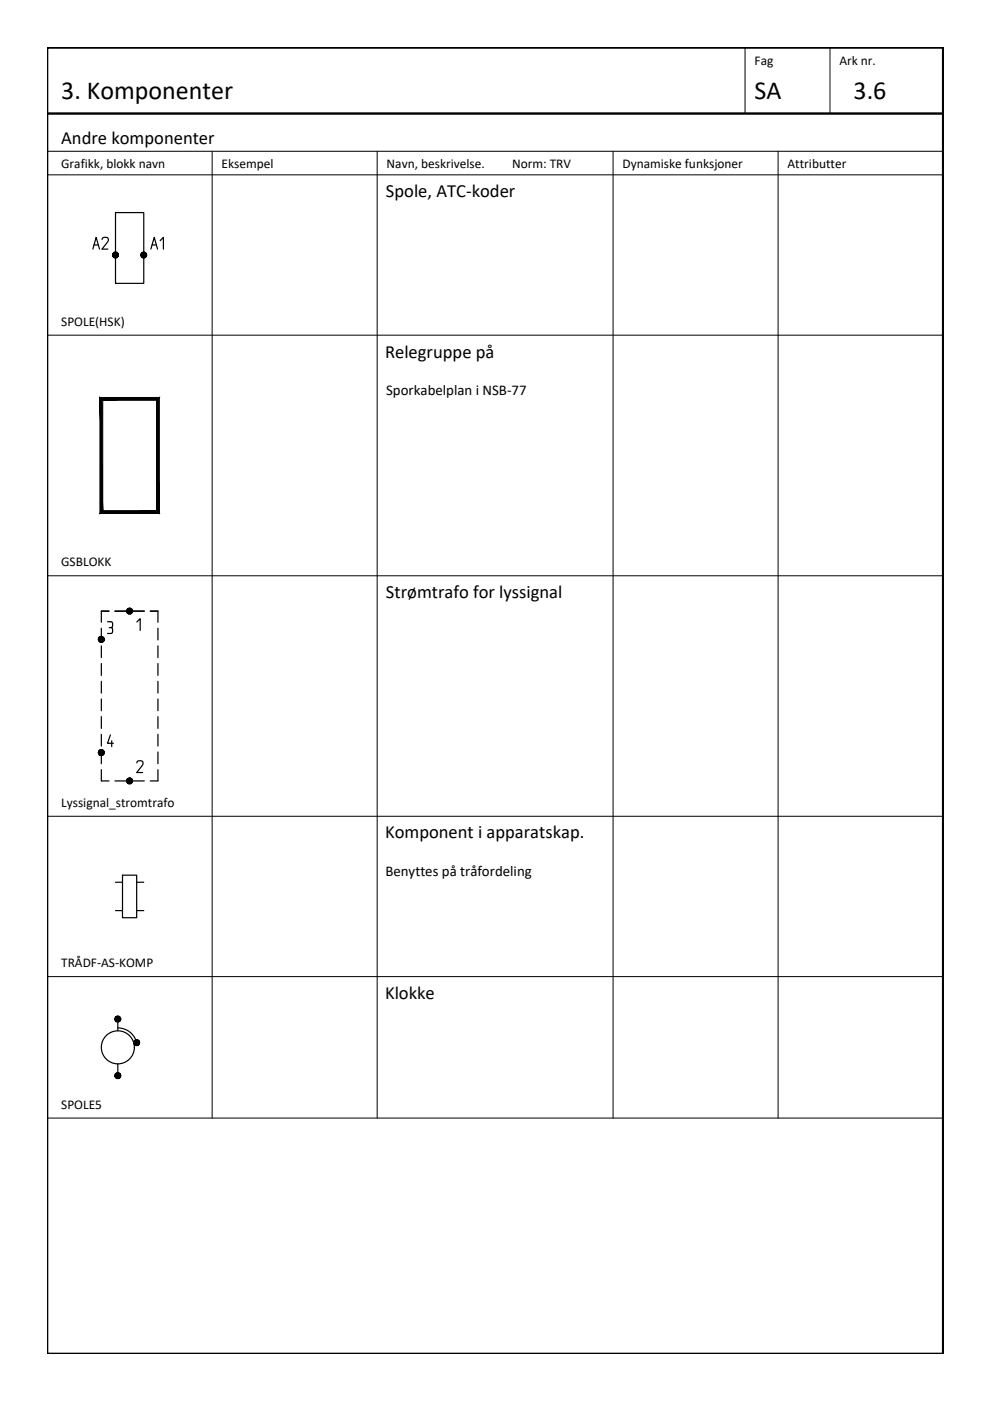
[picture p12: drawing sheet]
<svg xmlns="http://www.w3.org/2000/svg" width="210mm" height="297mm" viewBox="0 0 210 297" stroke-linecap="round" stroke-linejoin="round" font-family="sans-serif">
<!-- layer: RAMME SYMBOLER -->
<g fill="none" stroke="#000" stroke-width=".21">
<path d="M158 10.1v14M176 10.1v14M10 32.1h189.9M10 37.1h189.9M45 32.1v205M80 32.1v205M130 32.1v205M165 32.1v205M10 71.1h189.9M10 122.1h189.9M10 173.1h189.9M10 207.1h189.9"/>
<path d="M10 237.1h189.9"/>
</g>
<!-- layer: Sig-komponenter -->
<path d="M21.2 84.3v24.6l.6-.6zM21.2 84.3l.6 .6v23.4zM21.2 84.3l.6 .6 12-.6zM21.8 84.9l12-.6-.6 .6zM33.8 84.3l-.6 .6 .6 24zM33.2 84.9l.6 24-.6-.6zM21.2 108.9h12.6l-.6-.6zM21.2 108.9l.6-.6h11.4z" fill="#000" stroke="#000" stroke-width=".21"/>
<!-- layer: KOMPONENTER -->
<g fill="none" stroke="#000" stroke-width=".25">
<path d="M24.5 45.1h6v15h-6zM21.5 133.2v2.5M21.5 136.9v2.5M23.1 129.6h-1.6v2.3M24.4 129.6h2.5M28.1 129.6h2.5M31.9 129.6h1.6v2.3M33.5 133.2v2.5M33.5 136.9v2.5M21.5 140.7v2.5M21.5 144.4v2.5M21.5 148.2v2.5"/>
<path d="M21.5 151.9v2.5M21.5 155.7v2.5M21.5 159.4v2.5M33.5 140.7v2.5M33.5 144.4v2.5M33.5 148.2v2.5M33.5 151.9v2.5M33.5 155.7v2.5M33.5 159.4v2.5M21.5 163.2v2.4h1.6M24.4 165.6h2.5M28.1 165.6h2.5"/>
<path d="M33.5 163.2v2.4h-1.6M24.5 193.1h1.5M24.5 187.1h1.5M26 185.6h3v9h-3zM29 193.1h1.5M29 187.1h1.5M25 216.1v2.5M25 217.9a4.1 4.1 0 0 1 4 3.2M25 225.6v2.5"/>
<circle cx="25" cy="222.1" r="3.5"/>
</g>
<g fill="#000" stroke="#000" stroke-width=".21">
<path d="M20.9 135.4l-.1 .2h.7zM20.8 135.6h.7l-.6 .1zM20.9 135.7l.1 .2 .5-.3z"/>
<path d="M21 135.9l.1 .2 .4-.5zM21.5 135.6l-.2 .6-.2-.1zM21.5 135.6l-.2 .6h.2z"/>
<path d="M21.1 135.1l.4 .5-.2-.6zM21.1 135.1l.4 .5-.5-.4zM21 135.2l-.1 .2 .6 .2z"/>
<path d="M21.5 135.6v.6h.2zM21.5 135.6l.3 .5-.1 .1zM21.5 135.6l.3 .5 .2-.2z"/>
<path d="M21.7 135l-.2 .6 .3-.5zM21.5 134.9l.2 .1-.2 .6zM21.3 135l.2 .6v-.7z"/>
<path d="M21.5 135.6l.5 .3 .1-.2zM21.5 135.6h.6v.1z"/>
<path d="M21.5 135.6h.6v-.2zM21.5 135.6l.5-.4 .1 .2zM21.8 135.1l-.3 .5 .5-.4z"/>
<path d="M26.9 129.4v.2h.6zM26.9 129.6h.6l-.6 .2zM26.9 129.8l.1 .1 .5-.3z"/>
<path d="M27 129.9l.1 .2 .4-.5zM27.5 129.6l-.2 .6-.2-.1zM27.5 129.6l-.2 .6h.2z"/>
<path d="M27.1 129.1l.4 .5-.2-.6zM27.1 129.1l.4 .5-.5-.4zM27 129.2l-.1 .2 .6 .2z"/>
<path d="M27.5 129.6v.6h.2zM27.5 129.6l.4 .5-.2 .1zM27.5 129.6l.4 .5 .1-.2z"/>
<path d="M27.7 129l-.2 .6 .4-.5zM27.5 128.9l.2 .1-.2 .6zM27.3 129l.2 .6v-.7z"/>
<path d="M27.5 129.6l.5 .3 .1-.1zM27.5 129.6h.6v.2z"/>
<path d="M27.5 129.6h.6v-.2zM27.5 129.6l.5-.4 .1 .2zM27.9 129.1l-.4 .5 .5-.4z"/>
<path d="M20.9 159.4l-.1 .2h.7zM20.8 159.6h.7l-.6 .2zM20.9 159.8l.1 .1 .5-.3z"/>
<path d="M21 159.9l.1 .2 .4-.5zM21.5 159.6l-.2 .6-.2-.1zM21.5 159.6l-.2 .6h.2z"/>
<path d="M21.1 159.1l.4 .5-.2-.6zM21.1 159.1l.4 .5-.5-.4zM21 159.2l-.1 .2 .6 .2z"/>
<path d="M21.7 159l-.2 .6 .3-.5zM21.5 158.9l.2 .1-.2 .6zM21.3 159l.2 .6v-.7z"/>
<path d="M21.5 159.6l.5 .3 .1-.1zM21.5 159.6h.6v.2z"/>
<path d="M21.5 159.6h.6v-.2zM21.5 159.6l.5-.4 .1 .2zM21.8 159.1l-.3 .5 .5-.4z"/>
<path d="M21.5 159.6v.6h.2zM21.5 159.6l.3 .5-.1 .1zM21.5 159.6l.3 .5 .2-.2z"/>
<path d="M26.9 165.4v.2h.6zM26.9 165.6h.6l-.6 .2zM26.9 165.8l.1 .1 .5-.3z"/>
<path d="M27 165.9l.1 .2 .4-.5zM27.5 165.6l-.2 .6-.2-.1zM27.5 165.6l-.2 .6h.2z"/>
<path d="M27.1 165.1l.4 .5-.2-.6zM27 165.2l.1-.1 .4 .5zM27 165.2l-.1 .2 .6 .2z"/>
<path d="M27.5 165.6v.6h.2zM27.5 165.6l.4 .5-.2 .1zM27.5 165.6l.4 .5 .1-.2z"/>
<path d="M27.7 165l-.2 .6 .4-.5zM27.5 164.9l.2 .1-.2 .6zM27.3 165l.2 .6v-.7z"/>
<path d="M27.5 165.6l.5 .3 .1-.1zM27.5 165.6h.6v.2z"/>
<path d="M27.5 165.6h.6v-.2zM27.5 165.6l.5-.4 .1 .2zM27.9 165.1l-.4 .5 .5-.4z"/>
<path d="M24.4 215.9v.2h.6zM24.4 216.1h.6l-.6 .1zM24.4 216.2l.1 .2 .5-.3z"/>
<path d="M24.5 216.4l.1 .2 .4-.5zM25 216.1l-.2 .5h-.2zM25 216.1l-.2 .5 .2 .1z"/>
<path d="M24.6 215.5l.4 .6-.2-.6zM24.6 215.5l.4 .6-.5-.4zM24.5 215.7l-.1 .2 .6 .2z"/>
<path d="M25 216.1v.6l.2-.1zM25 216.1l.3 .5h-.1zM25 216.1l.3 .5 .2-.2z"/>
<path d="M25.2 215.5l-.2 .6 .3-.6zM25 215.4l.2 .1-.2 .6zM24.8 215.5l.2 .6v-.7z"/>
<path d="M25 216.1l.5 .3 .1-.2zM25 216.1h.6v.1z"/>
<path d="M25 216.1h.6v-.2zM25 216.1l.5-.4 .1 .2zM25.3 215.5l-.3 .6 .5-.4z"/>
<path d="M24.4 227.9v.2h.6zM24.4 228.1h.6l-.6 .1zM24.4 228.2l.1 .2 .5-.3z"/>
<path d="M24.5 228.4l.1 .2 .4-.5zM25 228.1l-.2 .5h-.2zM25 228.1l-.2 .5 .2 .1z"/>
<path d="M24.6 227.5l.4 .6-.2-.6zM24.6 227.5l.4 .6-.5-.4zM24.5 227.7l-.1 .2 .6 .2z"/>
<path d="M25 228.1v.6l.2-.1zM25 228.1l.3 .5h-.1zM25 228.1l.3 .5 .2-.2z"/>
<path d="M25.2 227.5l-.2 .6 .3-.6zM25 227.4l.2 .1-.2 .6zM24.8 227.5l.2 .6v-.7z"/>
<path d="M25 228.1l.5 .3 .1-.2zM25 228.1h.6v.1z"/>
<path d="M25 228.1h.6v-.2zM25 228.1l.5-.4 .1 .2zM25.3 227.5l-.3 .6 .5-.4z"/>
<path d="M28.4 220.9v.2h.6zM28.4 221.1h.6l-.6 .2zM28.4 221.3l.1 .1 .5-.3z"/>
<path d="M28.5 221.4l.1 .2 .4-.5zM29 221.1l-.2 .6-.2-.1zM29 221.1l-.2 .6h.2z"/>
<path d="M28.6 220.6l.4 .5-.2-.6zM28.5 220.7l.1-.1 .4 .5zM28.5 220.7l-.1 .2 .6 .2z"/>
<path d="M29 221.1v.6h.2zM29 221.1l.3 .5-.1 .1zM29 221.1l.3 .5 .2-.2z"/>
<path d="M29.2 220.5l-.2 .6 .3-.5zM29 220.4l.2 .1-.2 .6zM28.8 220.5l.2 .6v-.7z"/>
<path d="M29 221.1l.5 .3 .1-.1zM29 221.1h.6v.2z"/>
<path d="M29 221.1h.6v-.2zM29 221.1l.5-.4 .1 .2zM29.3 220.6l-.3 .5 .5-.4z"/>
</g>
<!-- layer: KOMP-TEKST25 -->
<path d="M22.8 131.8h.7l.3 .1 .1 .3-.1 .8-.3 .1h.3l.1 .3-.1 .8-1 .1M23.2 133.1h.3M29 131.9l.7-.7v2.5M23.4 155.8l-.6 1.8h1.2M23.7 157.1v1.2M29 161.7l.1-.2a.88 .88 0 0 1 1.1 0v.7l-1.2 1.6h1.2" fill="none" stroke="#000" stroke-width=".25"/>
<!-- layer: RAMME -->
<path d="M10 10.1h190v276.9h-190zM10 24.1h189.9" fill="none" stroke="#000" stroke-width=".51"/>
<g font-size="5.7">
<text x="18.3" y="54">A2</text>
<text x="30.7" y="54">A1</text>
</g>
<g font-size="5.5">
<text x="13" y="21.1">3. Komponenter</text>
<text x="160" y="21.1">SA</text>
<text x="181" y="21.1">3.6</text>
</g>
<g font-size="3.9">
<text x="13" y="30.6">Andre komponenter</text>
<text x="81.8" y="41.7">Spole, ATC-koder</text>
<text x="81.6" y="75.8">Relegruppe på</text>
<text x="81.8" y="126.8">Strømtrafo for lyssignal</text>
<text x="81.6" y="177.7">Komponent i apparatskap.</text>
<text x="81.6" y="211.7">Klokke</text>
</g>
<g font-size="3.2">
<text x="81.9" y="83.8">Sporkabelplan i NSB-77</text>
<text x="81.7" y="185.8">Benyttes på tråfordeling</text>
</g>
<g font-size="2.8">
<text x="160" y="13.9">Fag</text>
<text x="178" y="13.9">Ark nr.</text>
<text x="13" y="35.6">Grafikk, blokk navn</text>
<text x="47" y="35.6">Eksempel</text>
<text x="82" y="35.6">Navn, beskrivelse.</text>
<text x="108.6" y="35.6">Norm: TRV</text>
<text x="132" y="35.6">Dynamiske funksjoner</text>
<text x="167" y="35.6">Attributter</text>
<text x="13" y="69.1">SPOLE(HSK)</text>
<text x="13" y="120.1">GSBLOKK</text>
<text x="13" y="171.1">Lyssignal_stromtrafo</text>
<text x="13" y="205.1">TRÅDF-AS-KOMP</text>
<text x="13" y="235.1">SPOLE5</text>
</g>
</svg>
